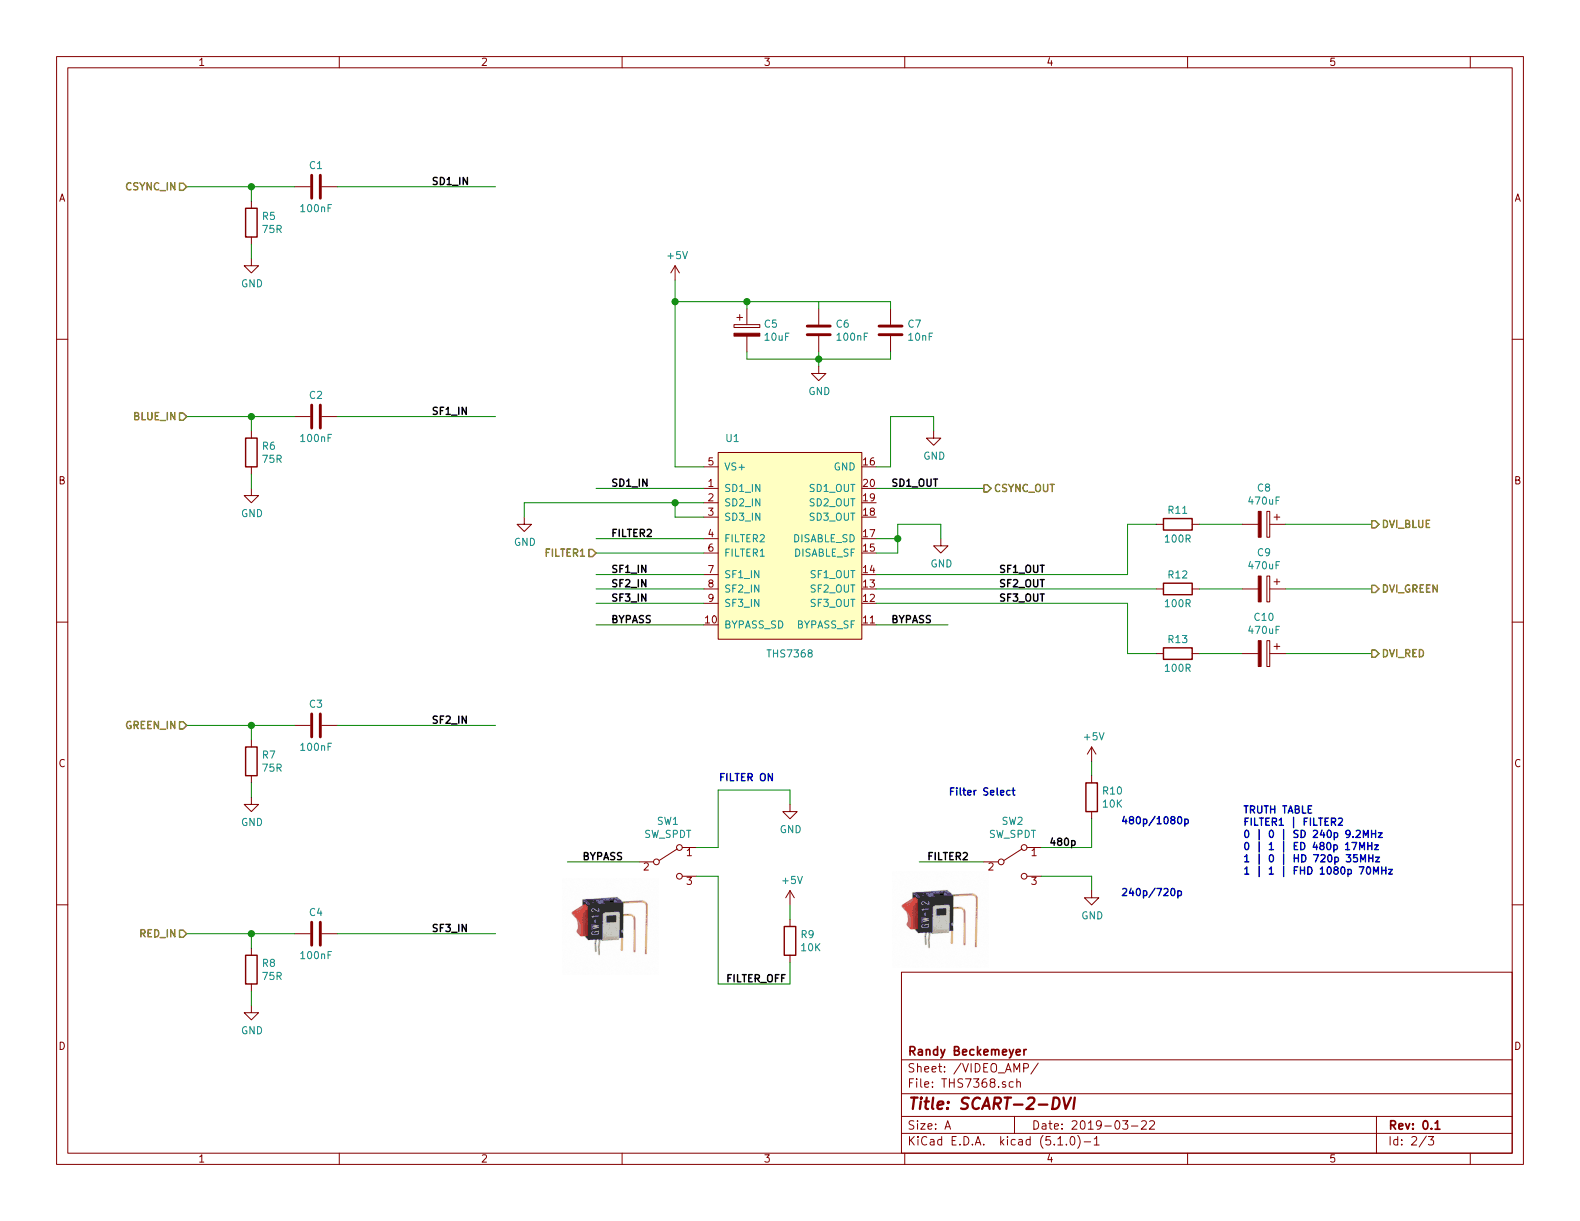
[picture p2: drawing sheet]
EESchema Schematic File Version 4
LIBS:scart2dvi-cache
EELAYER 29 0
EELAYER END
$Descr A 11000 8500
encoding utf-8
Sheet 2 3
Title "SCART-2-DVI"
Date "2019-03-22"
Rev "0.1"
Comp "Randy Beckemeyer"
Comment1 ""
Comment2 ""
Comment3 ""
Comment4 ""
$EndDescr
$Comp
L 100:THS736x U?
U 1 1
P 5500 3700
AR Path="/5C91B6CD" Ref="U?"  Part="1" 
AR Path="/5C90F376/5C91B6CD" Ref="U1"  Part="1" 
F 0 "U1" H 5100 4350 50  0000 C CNN
F 1 "THS7368" H 5500 2850 50  0000 C CNN
F 2 "Package_SO:TSSOP-20_4.4x6.5mm_P0.65mm" H 5350 3700 50  0001 C CNN
F 3 "http://www.ti.com/lit/gpn/ths7368" H 5350 3700 50  0001 C CNN
F 4 "296-25625-1-ND" H 0   0   50  0001 C CNN "Digikey"
F 5 "THS7368IPWR" H 0   0   50  0001 C CNN "MPN"
	1    5500 3700
	1    0    0    -1  
$EndComp
$Comp
L power:GND #PWR025
U 1 1
P 6500 3000
F 0 "#PWR025" H 6500 2750 50  0001 C CNN
F 1 "GND" H 6505 2827 50  0000 C CNN
F 2 "" H 6500 3000 50  0001 C CNN
F 3 "" H 6500 3000 50  0001 C CNN
	1    6500 3000
	1    0    0    -1  
$EndComp
Wire Wire Line
	4900 3250 4700 3250
$Comp
L power:GND #PWR020
U 1 1
P 3650 3600
F 0 "#PWR020" H 3650 3350 50  0001 C CNN
F 1 "GND" H 3655 3427 50  0000 C CNN
F 2 "" H 3650 3600 50  0001 C CNN
F 3 "" H 3650 3600 50  0001 C CNN
	1    3650 3600
	1    0    0    -1  
$EndComp
Text Label 4250 3400 0    50   ~ 10
SD1_IN
Text Label 4250 3750 0    50   ~ 10
FILTER2
Wire Wire Line
	4900 3850 4150 3850
Wire Wire Line
	4900 3750 4150 3750
Wire Wire Line
	6100 3250 6200 3250
Text Label 6950 4200 0    50   ~ 10
SF3_OUT
Text Label 6950 4000 0    50   ~ 10
SF1_OUT
Text Label 6950 4100 0    50   ~ 10
SF2_OUT
$Comp
L Device:R R11
U 1 1
P 8200 3650
F 0 "R11" V 8100 3650 50  0000 C CNN
F 1 "100R" V 8300 3650 50  0000 C CNN
F 2 "Resistor_SMD:R_0603_1608Metric_Pad1.05x0.95mm_HandSolder" V 8130 3650 50  0001 C CNN
F 3 "~" H 8200 3650 50  0001 C CNN
F 4 "311-100HRCT-ND" H 0   0   50  0001 C CNN "Digikey"
F 5 "RC0603FR-07100RL" H 0   0   50  0001 C CNN "MPN"
F 6 "CPL-RES-0603-100-0.1W" H 0   0   50  0001 C CNN "Octopart CPL"
	1    8200 3650
	0    1    1    0   
$EndComp
$Comp
L Device:R R12
U 1 1
P 8200 4100
F 0 "R12" V 8100 4100 50  0000 C CNN
F 1 "100R" V 8300 4100 50  0000 C CNN
F 2 "Resistor_SMD:R_0603_1608Metric_Pad1.05x0.95mm_HandSolder" V 8130 4100 50  0001 C CNN
F 3 "~" H 8200 4100 50  0001 C CNN
F 4 "311-100HRCT-ND" H 0   0   50  0001 C CNN "Digikey"
F 5 "RC0603FR-07100RL" H 0   0   50  0001 C CNN "MPN"
F 6 "CPL-RES-0603-100-0.1W" H 0   0   50  0001 C CNN "Octopart CPL"
	1    8200 4100
	0    1    1    0   
$EndComp
$Comp
L Device:R R13
U 1 1
P 8200 4550
F 0 "R13" V 8100 4550 50  0000 C CNN
F 1 "100R" V 8300 4550 50  0000 C CNN
F 2 "Resistor_SMD:R_0603_1608Metric_Pad1.05x0.95mm_HandSolder" V 8130 4550 50  0001 C CNN
F 3 "~" H 8200 4550 50  0001 C CNN
F 4 "311-100HRCT-ND" H 0   0   50  0001 C CNN "Digikey"
F 5 "RC0603FR-07100RL" H 0   0   50  0001 C CNN "MPN"
F 6 "CPL-RES-0603-100-0.1W" H 0   0   50  0001 C CNN "Octopart CPL"
	1    8200 4550
	0    1    1    0   
$EndComp
Wire Wire Line
	7850 4000 7850 3650
Wire Wire Line
	7850 4200 7850 4550
Wire Wire Line
	8650 4550 8350 4550
Wire Wire Line
	8650 4100 8350 4100
Wire Wire Line
	8650 3650 8350 3650
Wire Wire Line
	6100 3400 6850 3400
Text Label 6200 3400 0    50   ~ 10
SD1_OUT
Wire Wire Line
	7850 4550 8050 4550
Wire Wire Line
	7850 3650 8050 3650
$Comp
L Device:CP C8
U 1 1
P 8800 3650
F 0 "C8" V 8545 3650 50  0000 C CNN
F 1 "470uF" V 8636 3650 50  0000 C CNN
F 2 "Capacitor_SMD:CP_Elec_8x10.5" H 8838 3500 50  0001 C CNN
F 3 "~" H 8800 3650 50  0001 C CNN
F 4 "PCE4178CT-ND" H 0   0   50  0001 C CNN "Digikey"
F 5 "EEE-HA1A471UP" H 0   0   50  0001 C CNN "MPN"
	1    8800 3650
	0    1    1    0   
$EndComp
$Comp
L Device:C C2
U 1 1
P 2200 2900
F 0 "C2" V 2050 2900 50  0000 C CNN
F 1 "100nF" V 2350 2900 50  0000 C CNN
F 2 "Capacitor_SMD:C_0603_1608Metric_Pad1.05x0.95mm_HandSolder" H 2238 2750 50  0001 C CNN
F 3 "~" H 2200 2900 50  0001 C CNN
F 4 "311-1344-1-ND" H 0   0   50  0001 C CNN "Digikey"
F 5 "CC0603KRX7R9BB104" H 0   0   50  0001 C CNN "MPN"
F 6 "CPL-CAP-X7R-0603-100NF-50V" H 0   0   50  0001 C CNN "Octopart CPL"
	1    2200 2900
	0    1    1    0   
$EndComp
$Comp
L Device:C C3
U 1 1
P 2200 5050
F 0 "C3" V 2050 5050 50  0000 C CNN
F 1 "100nF" V 2350 5050 50  0000 C CNN
F 2 "Capacitor_SMD:C_0603_1608Metric_Pad1.05x0.95mm_HandSolder" H 2238 4900 50  0001 C CNN
F 3 "~" H 2200 5050 50  0001 C CNN
F 4 "311-1344-1-ND" H 0   0   50  0001 C CNN "Digikey"
F 5 "CC0603KRX7R9BB104" H 0   0   50  0001 C CNN "MPN"
F 6 "CPL-CAP-X7R-0603-100NF-50V" H 0   0   50  0001 C CNN "Octopart CPL"
	1    2200 5050
	0    1    1    0   
$EndComp
$Comp
L Device:C C4
U 1 1
P 2200 6500
F 0 "C4" V 2050 6500 50  0000 C CNN
F 1 "100nF" V 2350 6500 50  0000 C CNN
F 2 "Capacitor_SMD:C_0603_1608Metric_Pad1.05x0.95mm_HandSolder" H 2238 6350 50  0001 C CNN
F 3 "~" H 2200 6500 50  0001 C CNN
F 4 "311-1344-1-ND" H 0   0   50  0001 C CNN "Digikey"
F 5 "CC0603KRX7R9BB104" H 0   0   50  0001 C CNN "MPN"
F 6 "CPL-CAP-X7R-0603-100NF-50V" H 0   0   50  0001 C CNN "Octopart CPL"
	1    2200 6500
	0    1    1    0   
$EndComp
Wire Wire Line
	4900 4100 4150 4100
Wire Wire Line
	4900 4200 4150 4200
Text Label 4250 4000 0    50   ~ 10
SF1_IN
Text Label 4250 4100 0    50   ~ 10
SF2_IN
Text Label 4250 4200 0    50   ~ 10
SF3_IN
$Comp
L Device:C C1
U 1 1
P 2200 1300
F 0 "C1" V 2050 1300 50  0000 C CNN
F 1 "100nF" V 2350 1300 50  0000 C CNN
F 2 "Capacitor_SMD:C_0603_1608Metric_Pad1.05x0.95mm_HandSolder" H 2238 1150 50  0001 C CNN
F 3 "~" H 2200 1300 50  0001 C CNN
F 4 "311-1344-1-ND" H 0   0   50  0001 C CNN "Digikey"
F 5 "CC0603KRX7R9BB104" H 0   0   50  0001 C CNN "MPN"
F 6 "CPL-CAP-X7R-0603-100NF-50V" H 0   0   50  0001 C CNN "Octopart CPL"
	1    2200 1300
	0    1    1    0   
$EndComp
Wire Wire Line
	3650 3500 3650 3600
Wire Wire Line
	6200 3250 6200 2900
Wire Wire Line
	6200 2900 6500 2900
Wire Wire Line
	6500 2900 6500 3000
Wire Wire Line
	9550 4100 8950 4100
Wire Wire Line
	9550 3650 8950 3650
Wire Wire Line
	9550 4550 8950 4550
$Comp
L Device:C C6
U 1 1
P 5700 2300
F 0 "C6" H 5815 2346 50  0000 L CNN
F 1 "100nF" H 5815 2255 50  0000 L CNN
F 2 "Capacitor_SMD:C_0603_1608Metric_Pad1.05x0.95mm_HandSolder" H 5738 2150 50  0001 C CNN
F 3 "~" H 5700 2300 50  0001 C CNN
F 4 "311-1344-1-ND" H 0   0   50  0001 C CNN "Digikey"
F 5 "CC0603KRX7R9BB104" H 0   0   50  0001 C CNN "MPN"
F 6 "CPL-CAP-X7R-0603-100NF-50V" H 0   0   50  0001 C CNN "Octopart CPL"
	1    5700 2300
	1    0    0    -1  
$EndComp
$Comp
L Device:CP C5
U 1 1
P 5200 2300
F 0 "C5" H 5315 2346 50  0000 L CNN
F 1 "10uF" H 5315 2255 50  0000 L CNN
F 2 "Capacitor_Tantalum_SMD:CP_EIA-3216-18_Kemet-A_Pad1.58x1.35mm_HandSolder" H 5238 2150 50  0001 C CNN
F 3 "~" H 5200 2300 50  0001 C CNN
F 4 "478-1655-1-ND" H 0   0   50  0001 C CNN "Digikey"
F 5 "TAJA106K016RNJ" H 0   0   50  0001 C CNN "MPN"
F 6 "CPL-CAP-TAN-1206-10UF-16V" H 0   0   50  0001 C CNN "Octopart CPL"
	1    5200 2300
	1    0    0    -1  
$EndComp
Wire Wire Line
	5700 2100 5700 2150
Wire Wire Line
	5700 2100 5200 2100
Wire Wire Line
	5200 2100 5200 2150
Wire Wire Line
	5200 2450 5200 2500
Wire Wire Line
	5200 2500 5700 2500
Wire Wire Line
	5700 2500 5700 2450
Wire Wire Line
	5700 2500 5700 2550
$Comp
L power:GND #PWR024
U 1 1
P 5700 2550
F 0 "#PWR024" H 5700 2300 50  0001 C CNN
F 1 "GND" H 5705 2377 50  0000 C CNN
F 2 "" H 5700 2550 50  0001 C CNN
F 3 "" H 5700 2550 50  0001 C CNN
	1    5700 2550
	1    0    0    -1  
$EndComp
Wire Wire Line
	4700 2100 5200 2100
Wire Wire Line
	3650 3500 4700 3500
Wire Wire Line
	4900 3600 4700 3600
Wire Wire Line
	4700 3600 4700 3500
Connection ~ 4700 3500
Wire Wire Line
	4700 3500 4900 3500
$Comp
L Switch:SW_SPDT SW1
U 1 1
P 4650 6000
AR Path="/5C90F376/5C91B7CD" Ref="SW1"  Part="1" 
AR Path="/5C91B7CD" Ref="SW?"  Part="1" 
F 0 "SW1" H 4650 6285 50  0000 C CNN
F 1 "SW_SPDT" H 4650 6194 50  0000 C CNN
F 2 "100:SW_NKK_GW12RCV" H 4650 6000 50  0001 C CNN
F 3 "https://www.nkkswitches.com/pdf/GW.pdf" H 4650 6000 50  0001 C CNN
F 4 "360-3430-ND" H 0   0   50  0001 C CNN "Digikey"
F 5 "GW12RCV" H 0   0   50  0001 C CNN "MPN"
	1    4650 6000
	1    0    0    -1  
$EndComp
Text Label 4050 6000 0    50   ~ 10
BYPASS
$Comp
L Device:R R9
U 1 1
P 5500 6550
F 0 "R9" H 5570 6596 50  0000 L CNN
F 1 "10K" H 5570 6505 50  0000 L CNN
F 2 "Resistor_SMD:R_0603_1608Metric_Pad1.05x0.95mm_HandSolder" V 5430 6550 50  0001 C CNN
F 3 "~" H 5500 6550 50  0001 C CNN
F 4 "311-10.0KHRCT-ND" H 0   0   50  0001 C CNN "Digikey"
F 5 "RC0603FR-0710KL" H 0   0   50  0001 C CNN "MPN"
F 6 "CPL-RES-0603-10K-0.1W" H 0   0   50  0001 C CNN "Octopart CPL"
	1    5500 6550
	1    0    0    -1  
$EndComp
$Comp
L power:+5V #PWR022
U 1 1
P 5500 6300
F 0 "#PWR022" H 5500 6150 50  0001 C CNN
F 1 "+5V" H 5515 6473 50  0000 C CNN
F 2 "" H 5500 6300 50  0001 C CNN
F 3 "" H 5500 6300 50  0001 C CNN
	1    5500 6300
	1    0    0    -1  
$EndComp
Wire Wire Line
	5500 6400 5500 6300
Wire Wire Line
	4850 5900 5000 5900
Wire Wire Line
	4850 6100 5000 6100
Text Notes 5000 5450 0    50   ~ 10
FILTER ON
Wire Wire Line
	3950 6000 4450 6000
$Comp
L Device:R R7
U 1 1
P 1750 5300
F 0 "R7" H 1820 5346 50  0000 L CNN
F 1 "75R" H 1820 5255 50  0000 L CNN
F 2 "Resistor_SMD:R_0603_1608Metric_Pad1.05x0.95mm_HandSolder" V 1680 5300 50  0001 C CNN
F 3 "~" H 1750 5300 50  0001 C CNN
F 4 "311-75.0HRCT-ND" H 0   0   50  0001 C CNN "Digikey"
F 5 "RC0603FR-0775RL" H 0   0   50  0001 C CNN "MPN"
F 6 "CPL-RES-0603-75-0.1W" H 0   0   50  0001 C CNN "Octopart CPL"
	1    1750 5300
	1    0    0    -1  
$EndComp
$Comp
L Device:R R6
U 1 1
P 1750 3150
F 0 "R6" H 1820 3196 50  0000 L CNN
F 1 "75R" H 1820 3105 50  0000 L CNN
F 2 "Resistor_SMD:R_0603_1608Metric_Pad1.05x0.95mm_HandSolder" V 1680 3150 50  0001 C CNN
F 3 "~" H 1750 3150 50  0001 C CNN
F 4 "311-75.0HRCT-ND" H 0   0   50  0001 C CNN "Digikey"
F 5 "RC0603FR-0775RL" H 0   0   50  0001 C CNN "MPN"
F 6 "CPL-RES-0603-75-0.1W" H 0   0   50  0001 C CNN "Octopart CPL"
	1    1750 3150
	1    0    0    -1  
$EndComp
$Comp
L Device:R R8
U 1 1
P 1750 6750
F 0 "R8" H 1820 6796 50  0000 L CNN
F 1 "75R" H 1820 6705 50  0000 L CNN
F 2 "Resistor_SMD:R_0603_1608Metric_Pad1.05x0.95mm_HandSolder" V 1680 6750 50  0001 C CNN
F 3 "~" H 1750 6750 50  0001 C CNN
F 4 "311-75.0HRCT-ND" H 0   0   50  0001 C CNN "Digikey"
F 5 "RC0603FR-0775RL" H 0   0   50  0001 C CNN "MPN"
F 6 "CPL-RES-0603-75-0.1W" H 0   0   50  0001 C CNN "Octopart CPL"
	1    1750 6750
	1    0    0    -1  
$EndComp
Wire Wire Line
	1750 6600 1750 6500
Connection ~ 1750 6500
Wire Wire Line
	1750 6500 1300 6500
Wire Wire Line
	1750 3000 1750 2900
Connection ~ 1750 2900
Wire Wire Line
	1750 2900 1300 2900
Wire Wire Line
	1750 5150 1750 5050
$Comp
L Device:R R5
U 1 1
P 1750 1550
F 0 "R5" H 1820 1596 50  0000 L CNN
F 1 "75R" H 1820 1505 50  0000 L CNN
F 2 "Resistor_SMD:R_0603_1608Metric_Pad1.05x0.95mm_HandSolder" V 1680 1550 50  0001 C CNN
F 3 "~" H 1750 1550 50  0001 C CNN
F 4 "311-75.0HRCT-ND" H 0   0   50  0001 C CNN "Digikey"
F 5 "RC0603FR-0775RL" H 0   0   50  0001 C CNN "MPN"
F 6 "CPL-RES-0603-75-0.1W" H 0   0   50  0001 C CNN "Octopart CPL"
	1    1750 1550
	1    0    0    -1  
$EndComp
$Comp
L power:GND #PWR016
U 1 1
P 1750 1800
F 0 "#PWR016" H 1750 1550 50  0001 C CNN
F 1 "GND" H 1755 1627 50  0000 C CNN
F 2 "" H 1750 1800 50  0001 C CNN
F 3 "" H 1750 1800 50  0001 C CNN
	1    1750 1800
	1    0    0    -1  
$EndComp
Wire Wire Line
	1750 1400 1750 1300
Connection ~ 1750 1300
Wire Wire Line
	1750 1300 1300 1300
Wire Wire Line
	4150 3400 4900 3400
$Comp
L Device:CP C9
U 1 1
P 8800 4100
F 0 "C9" V 8545 4100 50  0000 C CNN
F 1 "470uF" V 8636 4100 50  0000 C CNN
F 2 "Capacitor_SMD:CP_Elec_8x10.5" H 8838 3950 50  0001 C CNN
F 3 "~" H 8800 4100 50  0001 C CNN
F 4 "PCE4178CT-ND" H 0   0   50  0001 C CNN "Digikey"
F 5 "EEE-HA1A471UP" H 0   0   50  0001 C CNN "MPN"
	1    8800 4100
	0    1    1    0   
$EndComp
$Comp
L Device:CP C10
U 1 1
P 8800 4550
F 0 "C10" V 8545 4550 50  0000 C CNN
F 1 "470uF" V 8636 4550 50  0000 C CNN
F 2 "Capacitor_SMD:CP_Elec_8x10.5" H 8838 4400 50  0001 C CNN
F 3 "~" H 8800 4550 50  0001 C CNN
F 4 "PCE4178CT-ND" H 0   0   50  0001 C CNN "Digikey"
F 5 "EEE-HA1A471UP" H 0   0   50  0001 C CNN "MPN"
	1    8800 4550
	0    1    1    0   
$EndComp
Wire Wire Line
	4150 4000 4900 4000
Connection ~ 1750 5050
Wire Wire Line
	1750 5050 1300 5050
Text Label 3000 6500 0    50   ~ 10
SF3_IN
Text Label 3000 2900 0    50   ~ 10
SF1_IN
Text Label 3000 5050 0    50   ~ 10
SF2_IN
Text Label 3000 1300 0    50   ~ 10
SD1_IN
Text HLabel 1300 1300 0    50   Input ~ 10
CSYNC_IN
Text HLabel 1300 5050 0    50   Input ~ 10
GREEN_IN
Text HLabel 1300 2900 0    50   Input ~ 10
BLUE_IN
Text HLabel 1300 6500 0    50   Input ~ 10
RED_IN
Text HLabel 9550 4100 2    50   Output ~ 10
DVI_GREEN
Text HLabel 9550 4550 2    50   Output ~ 10
DVI_RED
Text HLabel 9550 3650 2    50   Output ~ 10
DVI_BLUE
Text HLabel 6850 3400 2    50   Output ~ 10
CSYNC_OUT
Wire Wire Line
	4150 4350 4900 4350
Text Label 4250 4350 0    50   ~ 10
BYPASS
Text Label 6200 4350 0    50   ~ 10
BYPASS
Wire Wire Line
	6100 4350 6600 4350
Wire Wire Line
	4700 1950 4700 2100
Connection ~ 4700 2100
Wire Wire Line
	4700 2100 4700 3250
Connection ~ 5200 2100
Connection ~ 5700 2500
$Comp
L power:GND #PWR018
U 1 1
P 1750 5550
F 0 "#PWR018" H 1750 5300 50  0001 C CNN
F 1 "GND" H 1755 5377 50  0000 C CNN
F 2 "" H 1750 5550 50  0001 C CNN
F 3 "" H 1750 5550 50  0001 C CNN
	1    1750 5550
	1    0    0    -1  
$EndComp
$Comp
L power:GND #PWR017
U 1 1
P 1750 3400
F 0 "#PWR017" H 1750 3150 50  0001 C CNN
F 1 "GND" H 1755 3227 50  0000 C CNN
F 2 "" H 1750 3400 50  0001 C CNN
F 3 "" H 1750 3400 50  0001 C CNN
	1    1750 3400
	1    0    0    -1  
$EndComp
$Comp
L power:GND #PWR019
U 1 1
P 1750 7000
F 0 "#PWR019" H 1750 6750 50  0001 C CNN
F 1 "GND" H 1755 6827 50  0000 C CNN
F 2 "" H 1750 7000 50  0001 C CNN
F 3 "" H 1750 7000 50  0001 C CNN
	1    1750 7000
	1    0    0    -1  
$EndComp
Text HLabel 4150 3850 0    50   Input ~ 10
FILTER1
Wire Wire Line
	1750 6500 2050 6500
Wire Wire Line
	1750 2900 2050 2900
Wire Wire Line
	1750 5050 2050 5050
Wire Wire Line
	2350 5050 3450 5050
Wire Wire Line
	1750 1300 2050 1300
Wire Wire Line
	2350 1300 3450 1300
Wire Wire Line
	1750 1700 1750 1800
Wire Wire Line
	1750 5450 1750 5550
Wire Wire Line
	1750 3300 1750 3400
Wire Wire Line
	1750 6900 1750 7000
$Comp
L power:+5V #PWR021
U 1 1
P 4700 1950
F 0 "#PWR021" H 4700 1800 50  0001 C CNN
F 1 "+5V" H 4715 2123 50  0000 C CNN
F 2 "" H 4700 1950 50  0001 C CNN
F 3 "" H 4700 1950 50  0001 C CNN
	1    4700 1950
	1    0    0    -1  
$EndComp
Wire Wire Line
	6100 4000 7850 4000
Wire Wire Line
	6100 4100 8050 4100
Wire Wire Line
	6100 4200 7850 4200
$Comp
L Device:C C?
U 1 1
P 6200 2300
AR Path="/5C9E7A3C" Ref="C?"  Part="1" 
AR Path="/5C90F3A3/5C9E7A3C" Ref="C?"  Part="1" 
AR Path="/5C90F376/5C9E7A3C" Ref="C7"  Part="1" 
F 0 "C7" H 6315 2346 50  0000 L CNN
F 1 "10nF" H 6315 2255 50  0000 L CNN
F 2 "Capacitor_SMD:C_0603_1608Metric_Pad1.05x0.95mm_HandSolder" H 6238 2150 50  0001 C CNN
F 3 "~" H 6200 2300 50  0001 C CNN
F 4 "311-1085-1-ND" H 0   0   50  0001 C CNN "Digikey"
F 5 "CC0603KRX7R9BB103" H 0   0   50  0001 C CNN "MPN"
F 6 "CPL-CAP-X7R-0603-10NF-50V" H 0   0   50  0001 C CNN "Octopart CPL"
	1    6200 2300
	1    0    0    -1  
$EndComp
Wire Wire Line
	6200 2100 6200 2150
Wire Wire Line
	5700 2100 6200 2100
Wire Wire Line
	6200 2500 6200 2450
Wire Wire Line
	6200 2500 5700 2500
Wire Wire Line
	2350 6500 3450 6500
Wire Wire Line
	2350 2900 3450 2900
Wire Wire Line
	5000 5900 5000 5500
Wire Wire Line
	5000 5500 5500 5500
Wire Wire Line
	5500 6700 5500 6850
Wire Wire Line
	5000 6100 5000 6850
Text Notes 8650 6100 0    50   ~ 10
TRUTH TABLE\nFILTER1 | FILTER2\n0 | 0 | SD 240p 9.2MHz\n0 | 1 | ED 480p 17MHz\n1 | 0 | HD 720p 35MHz\n1 | 1 | FHD 1080p 70MHz
Text Notes 6600 5550 0    50   ~ 10
Filter Select
Text Notes 7800 6250 0    50   ~ 10
240p/720p
Wire Wire Line
	6850 6000 6400 6000
Text Label 6450 6000 0    50   ~ 10
FILTER2
$Comp
L Switch:SW_SPDT SW2
U 1 1
P 7050 6000
F 0 "SW2" H 7050 6285 50  0000 C CNN
F 1 "SW_SPDT" H 7050 6194 50  0000 C CNN
F 2 "100:SW_NKK_GW12RCV" H 7050 6000 50  0001 C CNN
F 3 "https://www.nkkswitches.com/pdf/GW.pdf" H 7050 6000 50  0001 C CNN
F 4 "360-3430-ND" H 0   0   50  0001 C CNN "Digikey"
F 5 "GW12RCV" H 0   0   50  0001 C CNN "MPN"
	1    7050 6000
	1    0    0    -1  
$EndComp
Wire Wire Line
	7250 6100 7600 6100
Wire Wire Line
	7600 6200 7600 6100
$Comp
L power:GND #PWR027
U 1 1
P 7600 6200
F 0 "#PWR027" H 7600 5950 50  0001 C CNN
F 1 "GND" H 7605 6027 50  0000 C CNN
F 2 "" H 7600 6200 50  0001 C CNN
F 3 "" H 7600 6200 50  0001 C CNN
	1    7600 6200
	1    0    0    -1  
$EndComp
Text Notes 7800 5750 0    50   ~ 10
480p/1080p
Wire Wire Line
	7600 5400 7600 5300
$Comp
L power:+5V #PWR026
U 1 1
P 7600 5300
F 0 "#PWR026" H 7600 5150 50  0001 C CNN
F 1 "+5V" H 7615 5473 50  0000 C CNN
F 2 "" H 7600 5300 50  0001 C CNN
F 3 "" H 7600 5300 50  0001 C CNN
	1    7600 5300
	1    0    0    -1  
$EndComp
$Comp
L Device:R R10
U 1 1
P 7600 5550
F 0 "R10" H 7670 5596 50  0000 L CNN
F 1 "10K" H 7670 5505 50  0000 L CNN
F 2 "Resistor_SMD:R_0603_1608Metric_Pad1.05x0.95mm_HandSolder" V 7530 5550 50  0001 C CNN
F 3 "~" H 7600 5550 50  0001 C CNN
F 4 "311-10.0KHRCT-ND" H 200 -100 50  0001 C CNN "Digikey"
F 5 "RC0603FR-0710KL" H 200 -100 50  0001 C CNN "MPN"
F 6 "CPL-RES-0603-10K-0.1W" H 200 -100 50  0001 C CNN "Octopart CPL"
	1    7600 5550
	1    0    0    -1  
$EndComp
Wire Wire Line
	5500 5600 5500 5500
$Comp
L power:GND #PWR023
U 1 1
P 5500 5600
F 0 "#PWR023" H 5500 5350 50  0001 C CNN
F 1 "GND" H 5505 5427 50  0000 C CNN
F 2 "" H 5500 5600 50  0001 C CNN
F 3 "" H 5500 5600 50  0001 C CNN
	1    5500 5600
	1    0    0    -1  
$EndComp
Wire Wire Line
	5000 6850 5500 6850
$Comp
L power:GND #PWR0101
U 1 1
P 6550 3750
F 0 "#PWR0101" H 6550 3500 50  0001 C CNN
F 1 "GND" H 6555 3577 50  0000 C CNN
F 2 "" H 6550 3750 50  0001 C CNN
F 3 "" H 6550 3750 50  0001 C CNN
	1    6550 3750
	1    0    0    -1  
$EndComp
Wire Wire Line
	6100 3750 6250 3750
Wire Wire Line
	6250 3750 6250 3850
Wire Wire Line
	6250 3850 6100 3850
Wire Wire Line
	6250 3750 6250 3650
Wire Wire Line
	6250 3650 6550 3650
Wire Wire Line
	6550 3650 6550 3750
Connection ~ 6250 3750
Text Label 5050 6850 0    50   ~ 10
FILTER_OFF
Wire Wire Line
	7250 5900 7600 5900
Wire Wire Line
	7600 5900 7600 5700
Text Label 7300 5900 0    50   ~ 10
480p
$EndSCHEMATC
